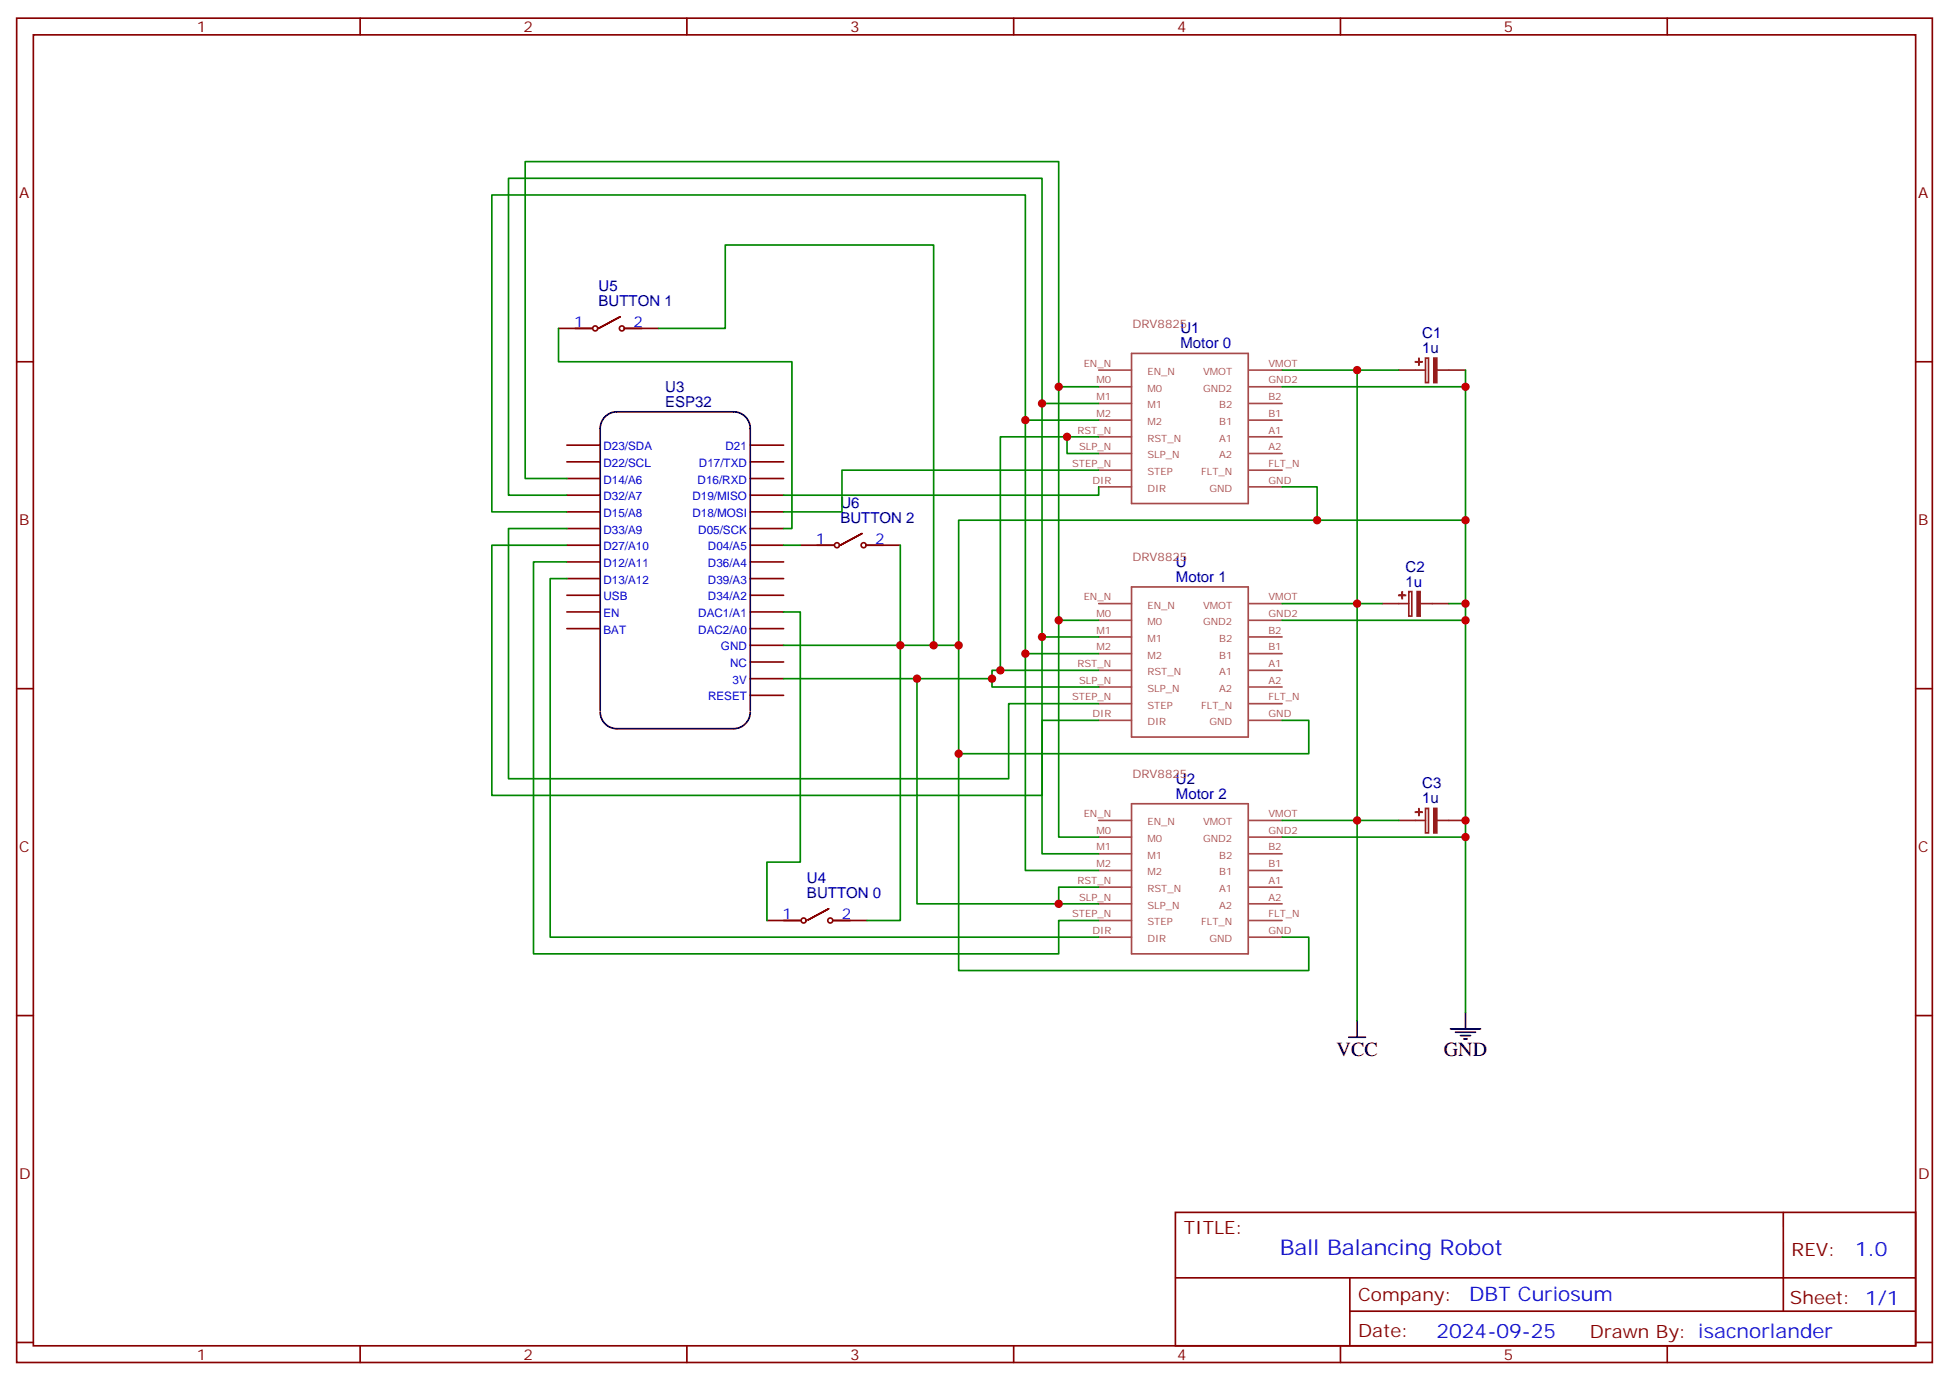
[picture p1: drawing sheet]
<svg xmlns="http://www.w3.org/2000/svg" width="412mm" height="292mm" viewBox="0 0 412 292" stroke-linecap="round" stroke-linejoin="round" font-family="sans-serif">
<g fill="none" stroke="#870000" stroke-width=".35">
<path d="M3.5 3.8h405.4v284.4h-405.4zM7.1 7.4h398.2v277.3h-398.2zM76.2 3.8v3.6M145.3 3.8v3.6M214.5 3.8v3.6M283.6 3.8v3.6M352.8 3.8v3.6M3.5 76.5h3.6M118.2 69.5h7M131.2 67l-4.6 2.5 4.6-2.5M132.3 69.5h7M405.3 76.5h3.6"/>
<path d="M119.9 94.2h7.1M119.9 97.7h7.1M158.7 94.2h7.1M158.7 97.7h7.1M119.9 101.2h7.1M119.9 104.7h7.1M119.9 108.3h7.1M119.9 111.8h7.1M119.9 115.3h7.1M119.9 118.9h7.1M158.7 101.2h7.1M158.7 104.7h7.1"/>
<path d="M158.7 108.3h7.1M158.7 111.8h7.1M158.7 115.3h7.1M158.7 118.9h7.1M169.3 115.3h7.1M182.4 112.9l-4.6 2.4 4.6-2.4M183.4 115.3h7.1M119.9 122.4h7.1M119.9 125.9h7.1M119.9 129.4h7.1M119.9 133h7.1M158.7 122.4h7.1"/>
<path d="M158.7 125.9h7.1M158.7 129.4h7.1M158.7 133h7.1M158.7 136.5h7.1M3.5 145.7h3.6M158.7 140h7.1M158.7 143.5h7.1M158.7 147.1h7.1M405.3 145.7h3.6M162.3 194.7h7M175.3 192.2l-4.6 2.5 4.6-2.5M176.4 194.7h7"/>
<path d="M3.5 214.8h3.6M405.3 214.8h3.6M248.7 256.4h156.6v28.3h-156.6zM377.3 256.5v20.8M248.7 270.3h156.5M285.6 277.3h119.6M285.6 270.3v14.1M3.5 284h3.6M76.2 284.7v3.5M145.3 284.7v3.5M214.5 284.7v3.5M283.6 284.7v3.5"/>
<path d="M352.8 284.7v3.5M405.3 284h3.6"/>
<circle cx="125.9" cy="69.5" r=".53"/>
<circle cx="131.6" cy="69.5" r=".53"/>
<circle cx="177.1" cy="115.3" r=".53"/>
<circle cx="182.7" cy="115.3" r=".53"/>
<circle cx="170" cy="194.7" r=".53"/>
<circle cx="175.7" cy="194.7" r=".53"/>
</g>
<g fill="none" stroke="#a64a4a" stroke-width=".35">
<path d="M232.5 78.3h6.9M239.4 74.8h24.7v31.7h-24.7zM264.3 78.3h7M232.5 81.8h6.9M232.5 85.3h6.9M232.5 88.9h6.9M232.5 92.4h6.9M232.5 95.9h6.9M232.5 99.4h6.9M264.3 81.8h7M264.3 85.3h7M264.3 88.9h7"/>
<path d="M264.3 92.4h7M264.3 95.9h7M264.3 99.4h7M232.5 103h6.9M264.3 103h7M232.5 127.7h6.9M232.5 131.2h6.9M232.5 134.7h6.9M232.5 138.3h6.9M239.4 124.1h24.7v31.8h-24.7zM264.3 127.7h7M264.3 131.2h7"/>
<path d="M264.3 134.7h7M264.3 138.3h7M232.5 141.8h6.9M232.5 145.3h6.9M232.5 148.8h6.9M232.5 152.4h6.9M264.3 141.8h7M264.3 145.3h7M264.3 148.8h7M264.3 152.4h7M232.5 173.5h6.9M232.5 177.1h6.9"/>
<path d="M239.4 170h24.7v31.8h-24.7zM264.3 173.5h7M264.3 177.1h7M232.5 180.6h6.9M232.5 184.1h6.9M232.5 187.6h6.9M232.5 191.2h6.9M232.5 194.7h6.9M232.5 198.2h6.9M264.3 180.6h7M264.3 184.1h7M264.3 187.6h7"/>
<path d="M264.3 191.2h7M264.3 194.7h7M264.3 198.2h7"/>
</g>
<path d="M296 78.3h5.6M301.6 75.7h.7v5.2h-.7zM304.1 78.3h6M292.5 127.7h5.6M298.1 125.1h.6v5.2h-.6zM300.6 127.7h6M296 173.5h5.6M301.6 171h.7v5.2h-.7zM304.1 173.5h6" fill="none" stroke="#8c2424" stroke-width=".35"/>
<g fill="#8c2424" stroke="#8c2424" stroke-width=".35">
<path d="M303.4 75.7h.6v5.2h-.6z"/>
<path d="M300.2 75.8v1.4z"/>
<path d="M299.5 76.5l1.4 .1z"/>
<path d="M299.9 125.1h.6v5.2h-.6z"/>
<path d="M296.7 125.2v1.4z"/>
<path d="M296 125.9h1.4z"/>
<path d="M303.4 171h.6v5.2h-.6z"/>
<path d="M300.2 171.1v1.4z"/>
<path d="M299.5 171.8h1.4z"/>
</g>
<path d="M127 150.2v-59.6a3.5 3.5 0 0 1 3.5-3.5h24.7a3.5 3.5 0 0 1 3.5 3.5v59.6M127 150.6a3.5 3.5 0 0 0 3.5 3.5h24.7a3.5 3.5 0 0 0 3.5-3.5M285.4 219.4h3.5M287.2 215.9v3.5M306.9 217.6h6.4M308 218.3h4.2M309 219h2.1M309.7 219.7h.7M310.1 214.1v3.5" fill="none" stroke="#000" stroke-width=".35"/>
<g fill="none" stroke="#008700" stroke-width=".35">
<path d="M118.2 69.5v7h49.4v35.3h-1.8M139.3 69.5h14.2v-17.7h44.1v84.7M271.3 78.3h24.7M287.2 78.3v137.6M310.1 78.3v49.4M217 88.9v49.4h15.5M220.5 85.3v49.4h12M224 81.8v49.4h8.5M225.8 92.4v3.5h6.7M232.5 99.4h-54.3v8.9h-12.4M232.5 92.4h-20.8v49.4M232.5 88.9h-15.5v-47.7h-112.9v67.1h15.8"/>
<path d="M232.5 85.3h-12v-47.6h-112.9v67h12.3M232.5 81.8h-8.5v-47.6h-112.9v67h8.8M271.3 81.8h38.8M119.9 118.9h-7v82.9h111.1v-7.1h8.5M119.9 115.3h-15.8v52.9h116.4v-15.8h12M119.9 111.8h-12.3v52.9h105.8v-15.9h19.1M165.8 115.3h3.5M190.5 115.3v79.4h-7.1M232.5 103v1.7h-66.7M271.3 103h7.4v7h-75.9v26.5h-37M278.7 110h31.4M119.9 122.4h-3.5v75.8h116.1"/>
<path d="M165.8 129.4h3.5v53h-7v12.3M202.8 136.5v22.9h74.1v-7h-5.6M217 138.3v45.8h15.5M220.5 134.7v45.9h12M224 131.2v45.9h8.5M271.3 127.7h21.2M271.3 131.2h38.8M306.6 127.7h3.5v49.4M194 143.5v47.7h38.5M202.8 159.4v45.9h74.1v-7.1h-5.6M209.9 143.5v1.8h22.6M232.5 141.8h-22.6v1.7h-44.1"/>
<path d="M271.3 177.1h38.8v37M271.3 173.5h24.7M232.5 187.6h-8.5v3.6"/>
</g>
<g fill="#c00">
<circle cx="287.2" cy="173.5" r=".88"/>
<circle cx="287.2" cy="127.7" r=".88"/>
<circle cx="310.1" cy="177.1" r=".88"/>
<circle cx="310.1" cy="173.5" r=".88"/>
<circle cx="310.1" cy="131.2" r=".88"/>
<circle cx="310.1" cy="127.7" r=".88"/>
<circle cx="310.1" cy="81.8" r=".88"/>
<circle cx="202.8" cy="136.5" r=".88"/>
<circle cx="202.8" cy="159.4" r=".88"/>
<circle cx="209.9" cy="143.5" r=".88"/>
<circle cx="194" cy="143.5" r=".88"/>
<circle cx="224" cy="191.2" r=".88"/>
<circle cx="190.5" cy="136.5" r=".88"/>
<circle cx="197.6" cy="136.5" r=".88"/>
<circle cx="310.1" cy="110" r=".88"/>
<circle cx="278.7" cy="110" r=".88"/>
<circle cx="217" cy="138.3" r=".88"/>
<circle cx="220.5" cy="85.3" r=".88"/>
<circle cx="220.5" cy="134.7" r=".88"/>
<circle cx="224" cy="131.2" r=".88"/>
<circle cx="287.2" cy="78.3" r=".88"/>
<circle cx="217" cy="88.9" r=".88"/>
<circle cx="224" cy="81.8" r=".88"/>
<circle cx="211.7" cy="141.8" r=".88"/>
<circle cx="225.8" cy="92.4" r=".88"/>
</g>
<text font-size="4.6" fill="#00f" x="270.8" y="265.5">Ball Balancing Robot</text>
<g font-size="4.2">
<text x="282.8" y="223.3">VCC</text>
<text x="305.5" y="223.3">GND</text>
</g>
<g font-size="4.2" fill="#00f">
<text x="392.5" y="265.7">1.0</text>
<text x="310.9" y="275.3">DBT Curiosum</text>
<text x="304" y="283.1">2024-09-25</text>
</g>
<g font-size="3.9" fill="#800">
<text x="250.5" y="261">TITLE:</text>
<text x="379.1" y="265.7">REV:</text>
<text x="287.4" y="275.2">Company:</text>
<text x="378.7" y="275.8">Sheet: 1/1</text>
<text x="287.4" y="282.9">Date:</text>
<text x="336.4" y="283">Drawn By: isacnorlander</text>
</g>
<g font-size="3.2" fill="#800">
<text x="41.6" y="6.8">1</text>
<text x="110.8" y="6.8">2</text>
<text x="179.9" y="6.8">3</text>
<text x="249.1" y="6.8">4</text>
<text x="318.2" y="6.8">5</text>
<text x="4.1" y="41.9">A</text>
<text x="405.9" y="41.9">A</text>
<text x="4.1" y="111.1">B</text>
<text x="405.9" y="111.1">B</text>
<text x="4.1" y="180.2">C</text>
<text x="405.9" y="180.2">C</text>
<text x="4.1" y="249.4">D</text>
<text x="405.9" y="249.4">D</text>
<text x="41.6" y="287.7">1</text>
<text x="110.8" y="287.7">2</text>
<text x="179.9" y="287.7">3</text>
<text x="249.1" y="287.7">4</text>
<text x="318.2" y="287.7">5</text>
</g>
<g font-size="3.2" fill="#000080">
<text x="126.7" y="64.7">BUTTON 1</text>
<text x="126.7" y="61.6">U5</text>
<text x="249.8" y="70.5">U1</text>
<text x="300.9" y="71.5">C1</text>
<text x="249.8" y="73.7">Motor 0</text>
<text x="300.9" y="74.7">1u</text>
<text x="140.8" y="82.9">U3</text>
<text x="140.8" y="86">ESP32</text>
<text x="177.8" y="107.4">U6</text>
<text x="177.8" y="110.6">BUTTON 2</text>
<text x="248.8" y="119.9">U</text>
<text x="248.8" y="123.1">Motor 1</text>
<text x="297.4" y="124.1">1u</text>
<text x="297.4" y="120.9">C2</text>
<text x="248.8" y="165.8">U2</text>
<text x="300.9" y="166.8">C3</text>
<text x="248.8" y="168.9">Motor 2</text>
<text x="300.9" y="169.9">1u</text>
<text x="170.8" y="190">BUTTON 0</text>
<text x="170.8" y="186.8">U4</text>
</g>
<g font-size="3.2" fill="#00f">
<text x="121.5" y="69.1">1</text>
<text x="134.1" y="69.1">2</text>
<text x="172.6" y="115">1</text>
<text x="185.2" y="115">2</text>
<text x="165.6" y="194.3">1</text>
<text x="178.2" y="194.3">2</text>
</g>
<g font-size="2.5" fill="#a54b4b">
<text x="239.6" y="69.3">DRV8825</text>
<text x="239.6" y="118.7">DRV8825</text>
<text x="239.6" y="164.6">DRV8825</text>
</g>
<g font-size="2.5" fill="#00f">
<text x="127.7" y="95.2">D23/SDA</text>
<text x="153.5" y="95.2">D21</text>
<text x="127.7" y="98.7">D22/SCL</text>
<text x="147.9" y="98.7">D17/TXD</text>
<text x="127.7" y="102.3">D14/A6</text>
<text x="127.7" y="105.8">D32/A7</text>
<text x="146.5" y="105.8">D19/MISO</text>
<text x="147.6" y="102.3">D16/RXD</text>
<text x="127.7" y="109.3">D15/A8</text>
<text x="127.7" y="112.9">D33/A9</text>
<text x="146.5" y="109.3">D18/MOSI</text>
<text x="147.8" y="112.9">D05/SCK</text>
<text x="127.7" y="116.4">D27/A10</text>
<text x="127.7" y="119.9">D12/A11</text>
<text x="149.8" y="116.4">D04/A5</text>
<text x="149.8" y="119.9">D36/A4</text>
<text x="127.7" y="123.4">D13/A12</text>
<text x="149.8" y="123.4">D39/A3</text>
<text x="127.7" y="127">USB</text>
<text x="127.7" y="130.5">EN</text>
<text x="147.8" y="130.5">DAC1/A1</text>
<text x="149.8" y="127">D34/A2</text>
<text x="127.7" y="134">BAT</text>
<text x="147.8" y="134">DAC2/A0</text>
<text x="152.6" y="137.5">GND</text>
<text x="154.5" y="141.1">NC</text>
<text x="149.8" y="148.1">RESET</text>
<text x="155" y="144.6">3V</text>
</g>
<g font-size="2.1" fill="#a54b4b">
<text x="229.3" y="77.6">EN_N</text>
<text x="268.4" y="77.6">VMOT</text>
<text x="232" y="81.1">M0</text>
<text x="242.8" y="79.3">EN_N</text>
<text x="242.8" y="82.8">M0</text>
<text x="254.6" y="82.8">GND2</text>
<text x="254.6" y="79.3">VMOT</text>
<text x="268.4" y="81.1">GND2</text>
<text x="232" y="84.6">M1</text>
<text x="232" y="88.2">M2</text>
<text x="242.8" y="86.4">M1</text>
<text x="242.8" y="89.9">M2</text>
<text x="258" y="89.9">B1</text>
<text x="258" y="86.4">B2</text>
<text x="268.4" y="88.2">B1</text>
<text x="268.4" y="84.6">B2</text>
<text x="228" y="91.7">RST_N</text>
<text x="228.3" y="95.2">SLP_N</text>
<text x="242.8" y="93.4">RST_N</text>
<text x="258" y="93.4">A1</text>
<text x="268.4" y="95.2">A2</text>
<text x="268.4" y="91.7">A1</text>
<text x="226.9" y="98.8">STEP_N</text>
<text x="242.8" y="97">SLP_N</text>
<text x="242.8" y="100.5">STEP</text>
<text x="254.1" y="100.5">FLT_N</text>
<text x="258" y="97">A2</text>
<text x="268.4" y="98.8">FLT_N</text>
<text x="231.2" y="102.3">DIR</text>
<text x="242.8" y="104">DIR</text>
<text x="255.9" y="104">GND</text>
<text x="268.4" y="102.3">GND</text>
<text x="229.3" y="127">EN_N</text>
<text x="232" y="130.5">M0</text>
<text x="242.8" y="128.7">EN_N</text>
<text x="254.6" y="128.7">VMOT</text>
<text x="268.4" y="130.5">GND2</text>
<text x="268.4" y="127">VMOT</text>
<text x="232" y="134">M1</text>
<text x="232" y="137.6">M2</text>
<text x="242.8" y="132.2">M0</text>
<text x="242.8" y="135.8">M1</text>
<text x="254.6" y="132.2">GND2</text>
<text x="258" y="135.8">B2</text>
<text x="268.4" y="137.6">B1</text>
<text x="268.4" y="134">B2</text>
<text x="228" y="141.1">RST_N</text>
<text x="242.8" y="139.3">M2</text>
<text x="242.8" y="142.8">RST_N</text>
<text x="258" y="139.3">B1</text>
<text x="258" y="142.8">A1</text>
<text x="268.4" y="141.1">A1</text>
<text x="226.9" y="148.1">STEP_N</text>
<text x="228.3" y="144.6">SLP_N</text>
<text x="242.8" y="146.3">SLP_N</text>
<text x="242.8" y="149.9">STEP</text>
<text x="254.1" y="149.9">FLT_N</text>
<text x="258" y="146.3">A2</text>
<text x="268.4" y="148.1">FLT_N</text>
<text x="268.4" y="144.6">A2</text>
<text x="231.2" y="151.7">DIR</text>
<text x="242.8" y="153.4">DIR</text>
<text x="255.9" y="153.4">GND</text>
<text x="268.4" y="151.7">GND</text>
<text x="229.3" y="172.8">EN_N</text>
<text x="268.4" y="172.8">VMOT</text>
<text x="232" y="176.4">M0</text>
<text x="232" y="179.9">M1</text>
<text x="242.8" y="174.6">EN_N</text>
<text x="242.8" y="178.1">M0</text>
<text x="254.6" y="178.1">GND2</text>
<text x="254.6" y="174.6">VMOT</text>
<text x="268.4" y="179.9">B2</text>
<text x="268.4" y="176.4">GND2</text>
<text x="232" y="183.4">M2</text>
<text x="242.8" y="181.6">M1</text>
<text x="242.8" y="185.2">M2</text>
<text x="258" y="185.2">B1</text>
<text x="258" y="181.6">B2</text>
<text x="268.4" y="183.4">B1</text>
<text x="228" y="186.9">RST_N</text>
<text x="228.3" y="190.5">SLP_N</text>
<text x="242.8" y="188.7">RST_N</text>
<text x="258" y="188.7">A1</text>
<text x="268.4" y="190.5">A2</text>
<text x="268.4" y="186.9">A1</text>
<text x="226.9" y="194">STEP_N</text>
<text x="231.2" y="197.5">DIR</text>
<text x="242.8" y="192.2">SLP_N</text>
<text x="242.8" y="195.7">STEP</text>
<text x="254.1" y="195.7">FLT_N</text>
<text x="258" y="192.2">A2</text>
<text x="268.4" y="197.5">GND</text>
<text x="268.4" y="194">FLT_N</text>
<text x="242.8" y="199.3">DIR</text>
<text x="255.9" y="199.3">GND</text>
</g>
</svg>
